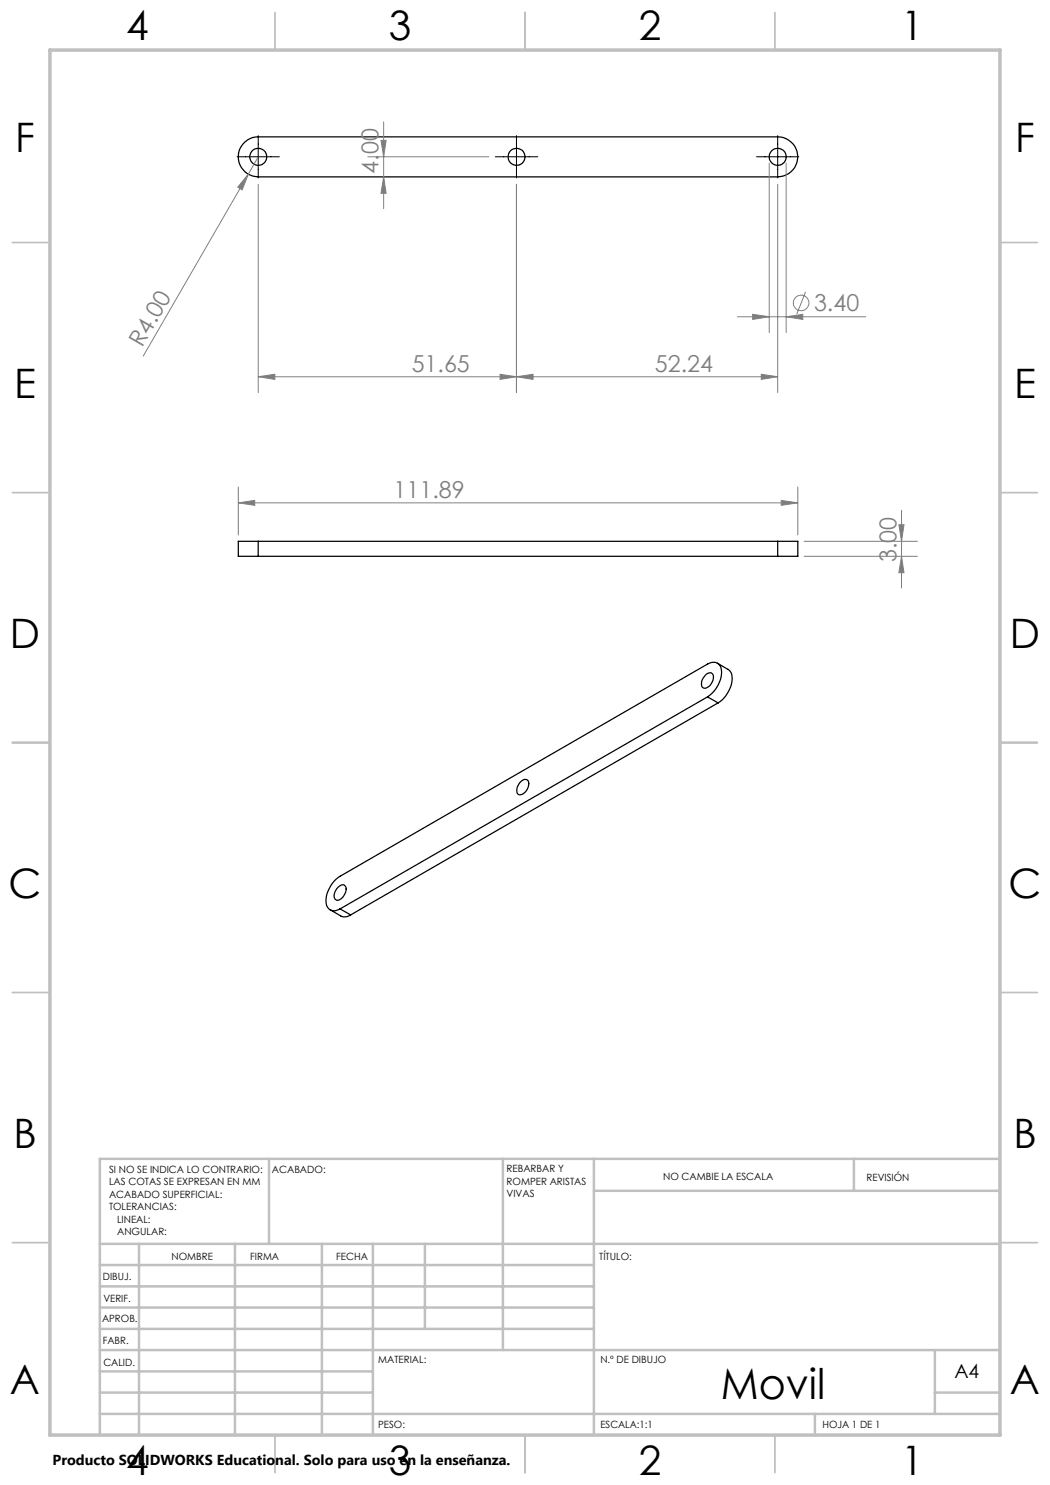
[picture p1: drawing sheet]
<svg xmlns="http://www.w3.org/2000/svg" width="210mm" height="297mm" viewBox="0 0 210 297" stroke-linecap="round" stroke-linejoin="round" font-family="sans-serif">
<g fill="none" stroke="#000" stroke-width=".25">
<path d="M48.6 28.7a3.9 3.9 0 0 1 3-1.3h103.9a4 4 0 0 1 4.1 4 4 4 0 0 1-4.1 4h-103.9a4 4 0 0 1-3.6-2.4 4 4 0 0 1 .6-4.3zM51.6 108.3h-3.9v3h3.9M51.6 108.3v3M51.6 108.3h103.9M51.6 111.3h103.9M155.5 108.3h4.1v3h-4.1M155.5 108.3v3M141 135.1l.3-.3a.82 .82 0 0 1 1.1-.2 .82 .82 0 0 1 .3 1.1 2.16 2.16 0 0 1-1.9 2 1.31 1.31 0 0 1-.2-2.1zM141.5 139.4a6 6 0 0 0 2.7-5.8 1.67 1.67 0 0 0-2.7-.8l-73.5 42.5a6 6 0 0 0-2.7 5.7 1.69 1.69 0 0 0 2.7 .8M141.5 139.4l-73.5 42.4M141.5 139.4l2.1 1.2M143.5 132.6l2.1 1.3a2.35 2.35 0 0 1 .7 2.8 6.6 6.6 0 0 1-2.7 3.9"/>
<path d="M104.1 156.4a.86 .86 0 0 1 1-.5 .86 .86 0 0 1 .7 .8 2.2 2.2 0 0 1-1.9 2.3 1.31 1.31 0 0 1-.2-2zM143.6 140.6l-73.5 42.4M67.6 177.5a.86 .86 0 0 1 .8-.6 .86 .86 0 0 1 .8 .6 2.37 2.37 0 0 1-1.9 2.6 1.28 1.28 0 0 1-.1-2.1zM66 182l2.6 1.4a2.12 2.12 0 0 0 1.5-.4M68 181.8l2.1 1.2"/>
<circle cx="51.6" cy="31.4" r="1.7"/>
<circle cx="103.3" cy="31.4" r="1.71"/>
<circle cx="155.5" cy="31.4" r="1.7"/>
</g>
<g fill="none" stroke="#808080" stroke-width=".2">
<path d="M49.7 34.8l-1.3 3.2-.8-.6zM49.7 34.8l-21.1 36.4M51.6 36.9v41.6M51.6 31.4l-1.9 3.4M73.6 31.4h24.2M76.2 28.1h1l-.5 3.3zM76.7 35.4l.5 3.3h-1zM76.7 24.4v17.3M103.3 36.9v41.6M153.8 32.6v33.9M155.5 36.9v41.6M157.2 32.6v33.9"/>
<path d="M161.1 58.4l-1.8 4.4M51.6 75.3l3.4-.4v1zM51.6 75.3h103.9M100 74.9l3.3 .4-3.3 .6zM103.3 75.3l3.3-.4v1zM147.5 63.4h25.6M150.5 62.9l3.3 .5-3.3 .5zM152.3 74.9l3.2 .4-3.2 .6zM157.2 63.4l3.3-.5v1zM47.7 97.4v9.6M159.6 97.4v9.6M47.7 100.6l3.2-.5v1z"/>
<path d="M47.7 100.6h111.9M156.2 100.1l3.4 .5-3.4 .5zM160.8 111.3h22.7M160.8 108.3h22.7M179.8 104.9h1l-.5 3.4zM180.3 111.3l.5 3.2h-1zM180.3 102.1v15.5"/>
<circle cx="160.2" cy="60.6" r="1.55"/>
</g>
<path d="M47.4 31.4h8.5M51.6 27.1v8.5M99.1 31.4h8.5M103.3 27.1v8.5M151.3 31.4h8.5M155.5 27.1v8.5" fill="none" stroke="#000" stroke-width=".2"/>
<g fill="none" stroke="#c0c0c0" stroke-width=".35">
<path d="M55 2.5v7.5M105 2.5v7.5M155 2.5v7.5M2.5 48.5h7.5M200 48.5h7.5M2.5 98.5h7.5M200 98.5h7.5M2.5 148.5h7.5M200 148.5h7.5M2.5 198.5h7.5M200 198.5h7.5M2.5 248.5h7.5"/>
<path d="M200 248.5h7.5M55 287v7.5M105 287v7.5M155 287v7.5"/>
</g>
<g fill="none" stroke="#c0c0c0" stroke-width=".5">
<path d="M53.8 231.8v17M100.6 231.8v38.2M118.8 231.8v55.2M118.8 238.2h81.2M170.8 231.8v6.4M200 231.8h-180v55.2M20 248.8h180M20 257.3h98.8M20 253h98.8M27.8 248.8v38.2M47 248.8v38.2M64.4 248.8v38.2"/>
<path d="M74.6 248.8v38.2M85 248.8v17M20 265.8h98.8M20 261.5h98.8M20 278.5h54.6M20 274.3h54.6M20 270h180M187 278.5h13M187 270v12.8M20 282.8h180M163 282.8v4.2"/>
</g>
<path d="M10 10h190v277h-190z" fill="none" stroke="#c0c0c0" stroke-width=".7"/>
<g fill="#808080">
<path d="M49.7 34.8l-1.3 3.2-.8-.6z"/>
<path d="M150.5 62.9l3.3 .5-3.3 .5zM157.2 63.4l3.3-.5v1zM103.3 75.3l3.3-.4v1zM152.3 74.9l3.2 .4-3.2 .6zM51.6 75.3l3.4-.4v1zM100 74.9l3.3 .4-3.3 .6zM47.7 100.6l3.2-.5v1zM156.2 100.1l3.4 .5-3.4 .5z"/>
<path d="M180.3 111.3l.5 3.2h-1zM179.8 104.9h1l-.5 3.4z"/>
<path d="M76.7 35.4l.5 3.3h-1zM76.2 28.1h1l-.5 3.3z"/>
</g>
<text font-size="8.5" x="144.2" y="279.7">Movil</text>
<g font-size="8.1">
<text x="25.2" y="8">4</text>
<text x="77.7" y="8">3</text>
<text x="127.7" y="8">2</text>
<text x="180.2" y="8">1</text>
<text x="3" y="30.4">F</text>
<text x="203" y="30.4">F</text>
<text x="2.8" y="79.6">E</text>
<text x="202.8" y="79.6">E</text>
<text x="2" y="129.6">D</text>
<text x="202" y="129.6">D</text>
<text x="1.7" y="179.6">C</text>
<text x="201.7" y="179.6">C</text>
<text x="2.7" y="229.6">B</text>
<text x="202.7" y="229.6">B</text>
<text x="2" y="278.9">A</text>
<text x="202" y="278.9">A</text>
<text x="25.2" y="295">4</text>
<text x="77.7" y="295">3</text>
<text x="127.7" y="295">2</text>
<text x="180.2" y="295">1</text>
</g>
<g font-size="4.7" fill="#808080">
<text x="75.7" y="34.7" transform="rotate(-90 75.7 34.7)">4.00</text>
<text x="162.8" y="62.3">3.40</text>
<text x="28.4" y="69.6" transform="rotate(-60 28.4 69.6)">R4.00</text>
<text x="82.3" y="74.3">51.65</text>
<text x="131" y="74.3">52.24</text>
<text x="78.7" y="99.5">111.89</text>
<text x="179.3" y="112.4" transform="rotate(-90 179.3 112.4)">3.00</text>
</g>
<text font-size="3.9" x="190.9" y="275.5">A4</text>
<text font-size="2.9" x="10.5" y="292.9">Producto SOLIDWORKS Educational. Solo para uso en la enseñanza.</text>
<g font-size="2">
<text x="21.8" y="234.6">SI NO SE INDICA LO CONTRARIO:</text>
<text x="21.8" y="237.1">LAS COTAS SE EXPRESAN EN MM</text>
<text x="21.8" y="239.6">ACABADO SUPERFICIAL:</text>
<text x="54.4" y="234.6">ACABADO:</text>
<text x="101.3" y="234.5">REBARBAR Y</text>
<text x="101.3" y="237">ROMPER ARISTAS</text>
<text x="101.3" y="239.5">VIVAS</text>
<text x="132.6" y="236">NO CAMBIE LA ESCALA</text>
<text x="173.3" y="236.2">REVISIÓN</text>
<text x="21.8" y="242.1">TOLERANCIAS:</text>
<text x="23.4" y="244.6">LINEAL:</text>
<text x="23.4" y="247.1">ANGULAR:</text>
<text x="34.3" y="252">NOMBRE</text>
<text x="50" y="251.9">FIRMA</text>
<text x="67.2" y="251.9">FECHA</text>
<text x="119.9" y="251.9">TÍTULO:</text>
<text x="20.6" y="256.1">DIBUJ.</text>
<text x="20.7" y="260.3">VERIF.</text>
<text x="20.4" y="264.4">APROB.</text>
<text x="20.5" y="268.8">FABR.</text>
<text x="20.7" y="273.1">CALID.</text>
<text x="75.6" y="272.5">MATERIAL:</text>
<text x="120.1" y="272.5">N.º DE DIBUJO</text>
<text x="75.6" y="285.5">PESO:</text>
<text x="120.1" y="285.6">ESCALA:1:1</text>
<text x="164.5" y="285.6">HOJA 1 DE 1</text>
</g>
</svg>
